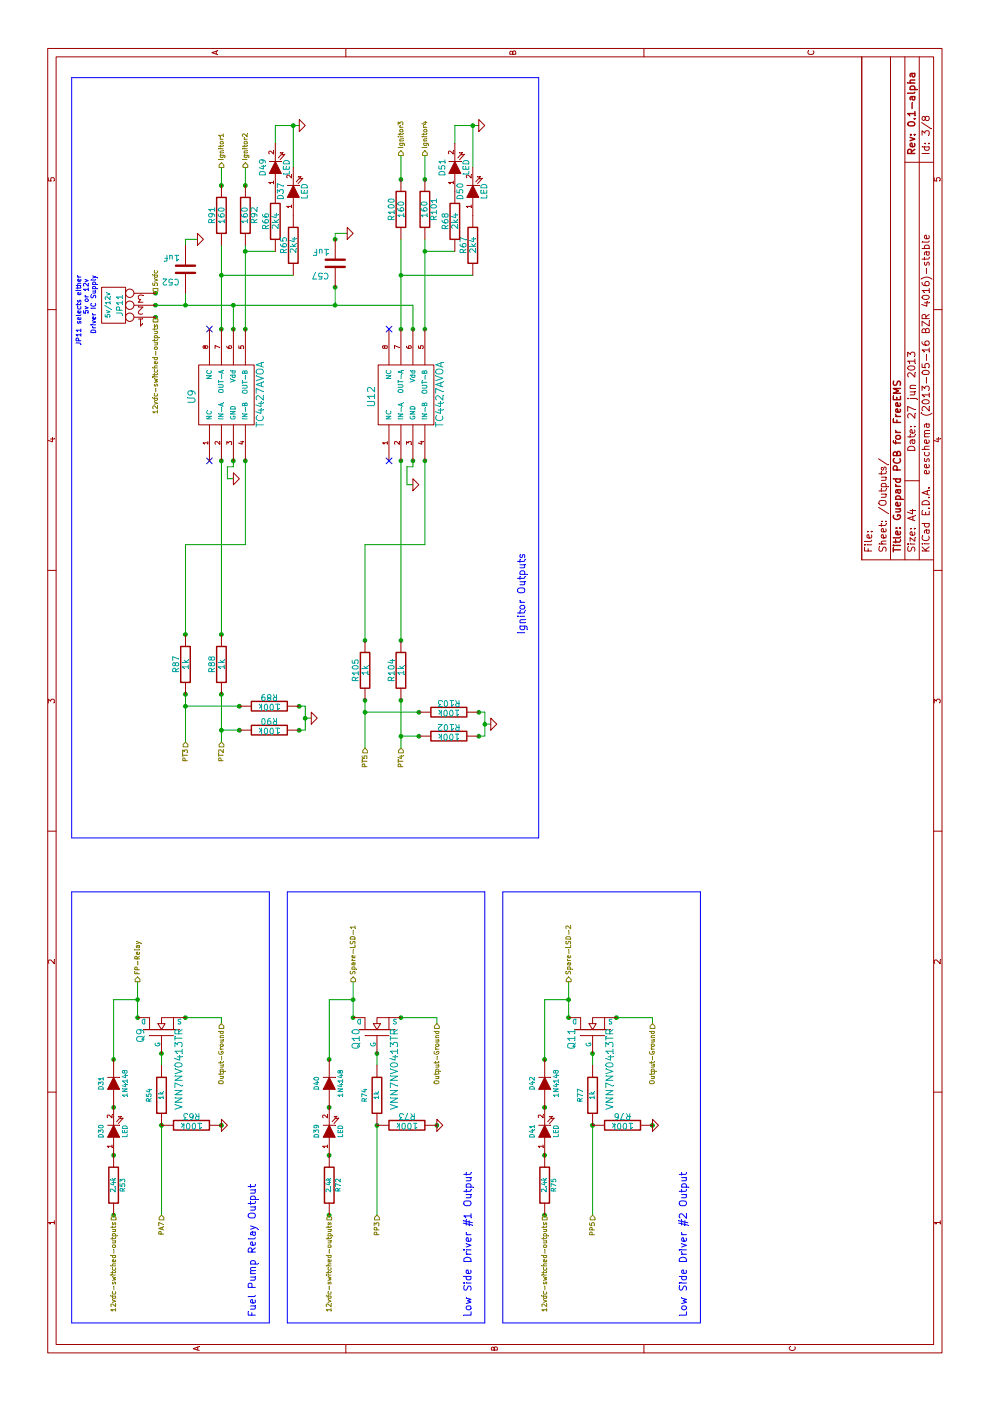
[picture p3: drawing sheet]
EESchema Schematic File Version 2  date 27/06/2013 10:27:40
LIBS:Guepard
LIBS:Guepard-Communication
LIBS:opto
LIBS:power
LIBS:conn
LIBS:transistors
LIBS:polyswitch_smd
LIBS:device
LIBS:texas-msp
LIBS:Guepard-cache
EELAYER 27 0
EELAYER END
$Descr A4 11693 8268
encoding utf-8
Sheet 3 8
Title "Guepard PCB for FreeEMS"
Date "27 jun 2013"
Rev "0.1-alpha"
Comp ""
Comment1 ""
Comment2 ""
Comment3 ""
Comment4 ""
$EndDescr
Wire Wire Line
	1550 4950 2300 4950
Wire Wire Line
	3200 3350 3200 3650
Wire Wire Line
	3200 3650 3150 3650
Wire Wire Line
	10200 3550 10400 3550
Wire Wire Line
	10150 1850 10300 1850
Wire Wire Line
	3200 1550 3200 1850
Wire Wire Line
	3200 1850 3150 1850
Wire Wire Line
	5450 3050 5850 3050
Wire Wire Line
	5500 1550 5900 1550
Connection ~ 5800 1550
Wire Wire Line
	5800 2000 5800 1550
Connection ~ 5600 1850
Wire Wire Line
	5600 2000 5600 1850
Wire Wire Line
	5600 2500 5600 2550
Wire Wire Line
	7800 3400 7650 3400
Wire Wire Line
	7800 3400 7800 3450
Wire Wire Line
	7800 3450 7850 3450
Connection ~ 9150 2800
Wire Wire Line
	9300 2800 9150 2800
Connection ~ 9150 1950
Connection ~ 9400 3350
Connection ~ 9600 3550
Wire Wire Line
	10650 3950 10300 3950
Wire Wire Line
	9600 3800 9600 3550
Wire Wire Line
	9400 3950 9400 3350
Wire Wire Line
	10650 4000 10650 3800
Wire Wire Line
	10650 3800 10500 3800
Connection ~ 10650 3950
Wire Wire Line
	8950 3550 9700 3550
Connection ~ 10650 2450
Wire Wire Line
	10500 2300 10650 2300
Wire Wire Line
	10650 2300 10650 2500
Connection ~ 9400 1850
Wire Wire Line
	9400 2450 9400 1850
Wire Wire Line
	8950 2050 9650 2050
Wire Wire Line
	9650 1550 9700 1550
Wire Wire Line
	9700 1550 9700 1650
Wire Wire Line
	9150 1950 8950 1950
Wire Wire Line
	7650 3400 7650 3450
Connection ~ 9700 2800
Connection ~ 8950 3450
Connection ~ 8950 3350
Connection ~ 8950 3550
Connection ~ 10200 3550
Connection ~ 10200 3350
Connection ~ 9300 2800
Connection ~ 7850 3450
Connection ~ 7850 3550
Connection ~ 7850 3350
Connection ~ 9150 1300
Wire Notes Line
	11050 600  11050 4500
Connection ~ 5600 2500
Connection ~ 7850 1850
Connection ~ 5800 2500
Connection ~ 6400 1550
Connection ~ 5800 2000
Connection ~ 5900 1850
Connection ~ 6400 1850
Connection ~ 5600 2000
Connection ~ 7850 2050
Connection ~ 7850 1950
Connection ~ 10150 1850
Connection ~ 10150 2050
Connection ~ 8950 2050
Connection ~ 8950 1850
Connection ~ 8950 1950
Connection ~ 9250 1300
Connection ~ 9050 1300
Wire Wire Line
	7700 1950 7700 1900
Wire Wire Line
	7700 1900 7800 1900
Wire Wire Line
	7800 1900 7800 1950
Wire Wire Line
	7800 1950 7850 1950
Wire Wire Line
	2300 1350 1550 1350
Wire Notes Line
	650  600  4250 600 
Wire Notes Line
	650  600  650  2250
Wire Notes Line
	650  2250 4250 2250
Wire Notes Line
	4250 2250 4250 600 
Wire Wire Line
	3350 1150 3350 950 
Wire Wire Line
	3200 1150 3500 1150
Connection ~ 3350 1150
Connection ~ 3200 1150
Connection ~ 3200 1550
Connection ~ 2900 1350
Connection ~ 2050 950 
Connection ~ 1550 950 
Connection ~ 2450 950 
Connection ~ 2850 950 
Wire Wire Line
	3350 950  2850 950 
Connection ~ 2300 1850
Connection ~ 2300 1350
Wire Wire Line
	2800 1350 2900 1350
Wire Wire Line
	2800 3150 2900 3150
Connection ~ 2300 3150
Connection ~ 2300 3650
Wire Wire Line
	2850 2750 3350 2750
Connection ~ 2850 2750
Connection ~ 2450 2750
Connection ~ 1550 2750
Connection ~ 2050 2750
Connection ~ 2900 3150
Connection ~ 3200 3350
Connection ~ 3200 2950
Connection ~ 3350 2950
Wire Wire Line
	3200 2950 3500 2950
Wire Wire Line
	3350 2750 3350 2950
Wire Notes Line
	4250 4050 4250 2400
Wire Notes Line
	4250 4050 650  4050
Wire Notes Line
	650  4050 650  2400
Wire Notes Line
	650  2400 4250 2400
Wire Notes Line
	650  4200 4250 4200
Wire Notes Line
	650  4200 650  5850
Wire Notes Line
	650  5850 4250 5850
Wire Notes Line
	4250 5850 4250 4200
Wire Wire Line
	3350 4750 3350 4550
Wire Wire Line
	3200 4750 3500 4750
Connection ~ 3350 4750
Connection ~ 3200 4750
Connection ~ 3200 5150
Connection ~ 2900 4950
Connection ~ 2050 4550
Connection ~ 1550 4550
Connection ~ 2450 4550
Connection ~ 2850 4550
Wire Wire Line
	3350 4550 2850 4550
Connection ~ 2300 5450
Connection ~ 2300 4950
Wire Wire Line
	2800 4950 2900 4950
Wire Wire Line
	5700 2550 5700 2600
Wire Wire Line
	9250 1550 9150 1550
Connection ~ 9150 1550
Wire Wire Line
	8950 1850 9650 1850
Wire Wire Line
	9600 2300 9600 2050
Connection ~ 9600 2050
Wire Wire Line
	10650 2450 10300 2450
Wire Wire Line
	8950 3350 9700 3350
Wire Wire Line
	8950 3450 9150 3450
Wire Wire Line
	9150 3450 9150 1300
Wire Wire Line
	9700 2800 9750 2800
Wire Wire Line
	9750 2800 9750 2900
Wire Wire Line
	5800 2500 5800 2550
Connection ~ 5700 2550
Wire Wire Line
	5800 2550 5600 2550
Wire Wire Line
	5750 4050 5550 4050
Connection ~ 5650 4050
Wire Wire Line
	5750 4050 5750 4000
Wire Wire Line
	5650 4050 5650 4100
Connection ~ 5550 3500
Connection ~ 6350 3350
Connection ~ 5850 3350
Connection ~ 5750 3500
Connection ~ 6350 3050
Connection ~ 5750 4000
Connection ~ 5550 4000
Wire Wire Line
	5550 4050 5550 4000
Wire Wire Line
	5550 3500 5550 3350
Connection ~ 5550 3350
Wire Wire Line
	5750 3500 5750 3050
Connection ~ 5750 3050
Wire Notes Line
	11050 600  4700 600 
Wire Notes Line
	4700 600  4700 4500
Wire Notes Line
	4700 4500 11050 4500
Wire Wire Line
	5500 1850 5900 1850
Connection ~ 5900 1550
Wire Wire Line
	5450 3350 5850 3350
Connection ~ 5850 3050
Wire Wire Line
	10150 2050 10300 2050
Wire Wire Line
	10200 3350 10400 3350
Wire Wire Line
	1550 3150 2300 3150
Wire Wire Line
	3200 5150 3200 5450
Wire Wire Line
	3200 5450 3150 5450
$Comp
L R R102
U 1 1
P 5550 3750
F 0 "R102" V 5630 3750 50  0000 C CNN
F 1 "100k" V 5550 3750 50  0000 C CNN
F 2 "" H 5550 3750 60  0001 C CNN
F 3 "" H 5550 3750 60  0001 C CNN
	1    5550 3750
	1    0    0    -1  
$EndComp
$Comp
L R R103
U 1 1
P 5750 3750
F 0 "R103" V 5830 3750 50  0000 C CNN
F 1 "100k" V 5750 3750 50  0000 C CNN
F 2 "" H 5750 3750 60  0001 C CNN
F 3 "" H 5750 3750 60  0001 C CNN
	1    5750 3750
	1    0    0    -1  
$EndComp
$Comp
L R R104
U 1 1
P 6100 3350
F 0 "R104" V 6180 3350 50  0000 C CNN
F 1 "1k" V 6100 3350 50  0000 C CNN
F 2 "" H 6100 3350 60  0001 C CNN
F 3 "" H 6100 3350 60  0001 C CNN
	1    6100 3350
	0    -1   -1   0   
$EndComp
$Comp
L R R105
U 1 1
P 6100 3050
F 0 "R105" V 6180 3050 50  0000 C CNN
F 1 "1k" V 6100 3050 50  0000 C CNN
F 2 "" H 6100 3050 60  0001 C CNN
F 3 "" H 6100 3050 60  0001 C CNN
	1    6100 3050
	0    -1   -1   0   
$EndComp
$Comp
L GND #PWR015
U 1 1
P 5650 4100
F 0 "#PWR015" H 5650 4100 30  0001 C CNN
F 1 "GND" H 5650 4030 30  0001 C CNN
F 2 "" H 5650 4100 60  0001 C CNN
F 3 "" H 5650 4100 60  0001 C CNN
	1    5650 4100
	1    0    0    -1  
$EndComp
Text HLabel 5450 3350 0    40   Input ~ 0
PT4
Text HLabel 5450 3050 0    40   Input ~ 0
PT5
Text HLabel 5500 1550 0    40   Input ~ 0
PT3
Text HLabel 5500 1850 0    40   Input ~ 0
PT2
$Comp
L R R67
U 1 1
P 9650 3950
F 0 "R67" V 9730 3950 50  0000 C CNN
F 1 "2k4" V 9650 3950 50  0000 C CNN
F 2 "" H 9650 3950 60  0001 C CNN
F 3 "" H 9650 3950 60  0001 C CNN
	1    9650 3950
	0    -1   -1   0   
$EndComp
$Comp
L R R68
U 1 1
P 9850 3800
F 0 "R68" V 9930 3800 50  0000 C CNN
F 1 "2k4" V 9850 3800 50  0000 C CNN
F 2 "" H 9850 3800 60  0001 C CNN
F 3 "" H 9850 3800 60  0001 C CNN
	1    9850 3800
	0    -1   -1   0   
$EndComp
$Comp
L LED D50
U 1 1
P 10100 3950
F 0 "D50" H 10100 4050 50  0000 C CNN
F 1 "LED" H 10100 3850 50  0000 C CNN
F 2 "" H 10100 3950 60  0001 C CNN
F 3 "" H 10100 3950 60  0001 C CNN
	1    10100 3950
	1    0    0    -1  
$EndComp
$Comp
L LED D51
U 1 1
P 10300 3800
F 0 "D51" H 10300 3900 50  0000 C CNN
F 1 "LED" H 10300 3700 50  0000 C CNN
F 2 "" H 10300 3800 60  0001 C CNN
F 3 "" H 10300 3800 60  0001 C CNN
	1    10300 3800
	1    0    0    -1  
$EndComp
$Comp
L GND #PWR016
U 1 1
P 10650 4000
F 0 "#PWR016" H 10650 4000 30  0001 C CNN
F 1 "GND" H 10650 3930 30  0001 C CNN
F 2 "" H 10650 4000 60  0001 C CNN
F 3 "" H 10650 4000 60  0001 C CNN
	1    10650 4000
	1    0    0    -1  
$EndComp
Text HLabel 10400 3550 2    40   Output ~ 0
Ignitor4
Text HLabel 10400 3350 2    40   Output ~ 0
Ignitor3
$Comp
L GND #PWR017
U 1 1
P 10650 2500
F 0 "#PWR017" H 10650 2500 30  0001 C CNN
F 1 "GND" H 10650 2430 30  0001 C CNN
F 2 "" H 10650 2500 60  0001 C CNN
F 3 "" H 10650 2500 60  0001 C CNN
	1    10650 2500
	1    0    0    -1  
$EndComp
$Comp
L LED D49
U 1 1
P 10300 2300
F 0 "D49" H 10300 2400 50  0000 C CNN
F 1 "LED" H 10300 2200 50  0000 C CNN
F 2 "" H 10300 2300 60  0001 C CNN
F 3 "" H 10300 2300 60  0001 C CNN
	1    10300 2300
	1    0    0    -1  
$EndComp
$Comp
L LED D37
U 1 1
P 10100 2450
F 0 "D37" H 10100 2550 50  0000 C CNN
F 1 "LED" H 10100 2350 50  0000 C CNN
F 2 "" H 10100 2450 60  0001 C CNN
F 3 "" H 10100 2450 60  0001 C CNN
	1    10100 2450
	1    0    0    -1  
$EndComp
$Comp
L R R66
U 1 1
P 9850 2300
F 0 "R66" V 9930 2300 50  0000 C CNN
F 1 "2k4" V 9850 2300 50  0000 C CNN
F 2 "" H 9850 2300 60  0001 C CNN
F 3 "" H 9850 2300 60  0001 C CNN
	1    9850 2300
	0    -1   -1   0   
$EndComp
$Comp
L R R65
U 1 1
P 9650 2450
F 0 "R65" V 9730 2450 50  0000 C CNN
F 1 "2k4" V 9650 2450 50  0000 C CNN
F 2 "" H 9650 2450 60  0001 C CNN
F 3 "" H 9650 2450 60  0001 C CNN
	1    9650 2450
	0    -1   -1   0   
$EndComp
Text HLabel 10300 2050 2    40   Output ~ 0
Ignitor2
Text HLabel 10300 1850 2    40   Output ~ 0
Ignitor1
$Comp
L TC442XA U?
U 1 1
P 8400 3400
AR Path="/4F0D82A1/5092B819" Ref="U?"  Part="1" 
AR Path="/4F0D82A1/509C864F" Ref="U12"  Part="1" 
F 0 "U12" H 8385 3691 60  0000 C CNN
F 1 "TC4427AVOA" H 8403 3121 60  0000 C CNN
F 2 "" H 8400 3400 60  0001 C CNN
F 3 "" H 8400 3400 60  0001 C CNN
	1    8400 3400
	1    0    0    -1  
$EndComp
$Comp
L R R100
U 1 1
P 9950 3350
F 0 "R100" V 10030 3350 50  0000 C CNN
F 1 "160" V 9950 3350 50  0000 C CNN
F 2 "" H 9950 3350 60  0001 C CNN
F 3 "" H 9950 3350 60  0001 C CNN
	1    9950 3350
	0    -1   -1   0   
$EndComp
$Comp
L R R101
U 1 1
P 9950 3550
F 0 "R101" V 10030 3550 50  0000 C CNN
F 1 "160" V 9950 3550 50  0000 C CNN
F 2 "" H 9950 3550 60  0001 C CNN
F 3 "" H 9950 3550 60  0001 C CNN
	1    9950 3550
	0    1    1    0   
$EndComp
$Comp
L GND #PWR018
U 1 1
P 7650 3450
F 0 "#PWR018" H 7650 3450 30  0001 C CNN
F 1 "GND" H 7650 3380 30  0001 C CNN
F 2 "" H 7650 3450 60  0001 C CNN
F 3 "" H 7650 3450 60  0001 C CNN
	1    7650 3450
	1    0    0    -1  
$EndComp
$Comp
L C C57
U 1 1
P 9500 2800
F 0 "C57" H 9550 2900 50  0000 L CNN
F 1 "1uF" H 9550 2700 50  0000 L CNN
F 2 "" H 9500 2800 60  0001 C CNN
F 3 "" H 9500 2800 60  0001 C CNN
	1    9500 2800
	0    -1   -1   0   
$EndComp
NoConn ~ 8950 3250
NoConn ~ 7850 3250
$Comp
L GND #PWR019
U 1 1
P 9750 2900
F 0 "#PWR019" H 9750 2900 30  0001 C CNN
F 1 "GND" H 9750 2830 30  0001 C CNN
F 2 "" H 9750 2900 60  0001 C CNN
F 3 "" H 9750 2900 60  0001 C CNN
	1    9750 2900
	1    0    0    -1  
$EndComp
Text Notes 6400 4400 0    60   ~ 0
Ignitor Outputs
Text HLabel 9250 1300 2    40   Input ~ 0
5vdc
Text HLabel 9050 1300 0    40   Input ~ 0
12vdc-switched-outputs
Text Notes 9400 690  2    40   ~ 0
JP11 selects either\n5v or 12v \nDriver IC Supply
$Comp
L GND #PWR020
U 1 1
P 9700 1650
F 0 "#PWR020" H 9700 1650 30  0001 C CNN
F 1 "GND" H 9700 1580 30  0001 C CNN
F 2 "" H 9700 1650 60  0001 C CNN
F 3 "" H 9700 1650 60  0001 C CNN
	1    9700 1650
	1    0    0    -1  
$EndComp
NoConn ~ 7850 1750
NoConn ~ 8950 1750
$Comp
L CONN_3 JP11
U 1 1
P 9150 950
F 0 "JP11" V 9100 950 50  0000 C CNN
F 1 "5v/12v" V 9200 950 40  0000 C CNN
F 2 "" H 9150 950 60  0001 C CNN
F 3 "" H 9150 950 60  0001 C CNN
	1    9150 950 
	0    -1   -1   0   
$EndComp
$Comp
L C C52
U 1 1
P 9450 1550
F 0 "C52" H 9500 1650 50  0000 L CNN
F 1 "1uF" H 9500 1450 50  0000 L CNN
F 2 "" H 9450 1550 60  0001 C CNN
F 3 "" H 9450 1550 60  0001 C CNN
	1    9450 1550
	0    -1   -1   0   
$EndComp
$Comp
L GND #PWR021
U 1 1
P 7700 1950
F 0 "#PWR021" H 7700 1950 30  0001 C CNN
F 1 "GND" H 7700 1880 30  0001 C CNN
F 2 "" H 7700 1950 60  0001 C CNN
F 3 "" H 7700 1950 60  0001 C CNN
	1    7700 1950
	1    0    0    -1  
$EndComp
$Comp
L GND #PWR022
U 1 1
P 5700 2600
F 0 "#PWR022" H 5700 2600 30  0001 C CNN
F 1 "GND" H 5700 2530 30  0001 C CNN
F 2 "" H 5700 2600 60  0001 C CNN
F 3 "" H 5700 2600 60  0001 C CNN
	1    5700 2600
	1    0    0    -1  
$EndComp
$Comp
L R R92
U 1 1
P 9900 2050
F 0 "R92" V 9980 2050 50  0000 C CNN
F 1 "160" V 9900 2050 50  0000 C CNN
F 2 "" H 9900 2050 60  0001 C CNN
F 3 "" H 9900 2050 60  0001 C CNN
	1    9900 2050
	0    1    1    0   
$EndComp
$Comp
L R R91
U 1 1
P 9900 1850
F 0 "R91" V 9980 1850 50  0000 C CNN
F 1 "160" V 9900 1850 50  0000 C CNN
F 2 "" H 9900 1850 60  0001 C CNN
F 3 "" H 9900 1850 60  0001 C CNN
	1    9900 1850
	0    -1   -1   0   
$EndComp
$Comp
L R R87
U 1 1
P 6150 1550
F 0 "R87" V 6230 1550 50  0000 C CNN
F 1 "1k" V 6150 1550 50  0000 C CNN
F 2 "" H 6150 1550 60  0001 C CNN
F 3 "" H 6150 1550 60  0001 C CNN
	1    6150 1550
	0    -1   -1   0   
$EndComp
$Comp
L R R88
U 1 1
P 6150 1850
F 0 "R88" V 6230 1850 50  0000 C CNN
F 1 "1k" V 6150 1850 50  0000 C CNN
F 2 "" H 6150 1850 60  0001 C CNN
F 3 "" H 6150 1850 60  0001 C CNN
	1    6150 1850
	0    -1   -1   0   
$EndComp
$Comp
L R R89
U 1 1
P 5800 2250
F 0 "R89" V 5880 2250 50  0000 C CNN
F 1 "100k" V 5800 2250 50  0000 C CNN
F 2 "" H 5800 2250 60  0001 C CNN
F 3 "" H 5800 2250 60  0001 C CNN
	1    5800 2250
	1    0    0    -1  
$EndComp
$Comp
L R R90
U 1 1
P 5600 2250
F 0 "R90" V 5680 2250 50  0000 C CNN
F 1 "100k" V 5600 2250 50  0000 C CNN
F 2 "" H 5600 2250 60  0001 C CNN
F 3 "" H 5600 2250 60  0001 C CNN
	1    5600 2250
	1    0    0    -1  
$EndComp
$Comp
L TC442XA U9
U 1 1
P 8400 1900
F 0 "U9" H 8385 2191 60  0000 C CNN
F 1 "TC4427AVOA" H 8403 1621 60  0000 C CNN
F 2 "" H 8400 1900 60  0001 C CNN
F 3 "" H 8400 1900 60  0001 C CNN
	1    8400 1900
	1    0    0    -1  
$EndComp
Text HLabel 1550 4550 0    40   Input ~ 0
12vdc-switched-outputs
Text HLabel 1550 2750 0    40   Input ~ 0
12vdc-switched-outputs
$Comp
L GND #PWR023
U 1 1
P 2300 5450
F 0 "#PWR023" H 2300 5450 30  0001 C CNN
F 1 "GND" H 2300 5380 30  0001 C CNN
F 2 "" H 2300 5450 60  0001 C CNN
F 3 "" H 2300 5450 60  0001 C CNN
	1    2300 5450
	1    0    0    -1  
$EndComp
$Comp
L GND #PWR024
U 1 1
P 2300 3650
F 0 "#PWR024" H 2300 3650 30  0001 C CNN
F 1 "GND" H 2300 3580 30  0001 C CNN
F 2 "" H 2300 3650 60  0001 C CNN
F 3 "" H 2300 3650 60  0001 C CNN
	1    2300 3650
	1    0    0    -1  
$EndComp
$Comp
L GND #PWR025
U 1 1
P 2300 1850
F 0 "#PWR025" H 2300 1850 30  0001 C CNN
F 1 "GND" H 2300 1780 30  0001 C CNN
F 2 "" H 2300 1850 60  0001 C CNN
F 3 "" H 2300 1850 60  0001 C CNN
	1    2300 1850
	1    0    0    -1  
$EndComp
Text HLabel 3150 5450 0    40   Input ~ 0
Output-Ground
$Comp
L R R76
U 1 1
P 2300 5200
F 0 "R76" V 2380 5200 50  0000 C CNN
F 1 "100k" V 2300 5200 50  0000 C CNN
F 2 "" H 2300 5200 60  0001 C CNN
F 3 "" H 2300 5200 60  0001 C CNN
	1    2300 5200
	1    0    0    -1  
$EndComp
$Comp
L MOSFET_N Q11
U 1 1
P 3100 4950
F 0 "Q11" H 3110 5120 60  0000 R CNN
F 1 "VNN7NV0413TR" H 3110 4800 60  0000 R CNN
F 2 "" H 3100 4950 60  0001 C CNN
F 3 "" H 3100 4950 60  0001 C CNN
	1    3100 4950
	1    0    0    -1  
$EndComp
Text Notes 700  5750 0    60   ~ 0
Low Side Driver #2 Output
$Comp
L DIODE D42
U 1 1
P 2650 4550
F 0 "D42" H 2650 4650 40  0000 C CNN
F 1 "1N4148" H 2650 4450 40  0000 C CNN
F 2 "" H 2650 4550 60  0001 C CNN
F 3 "" H 2650 4550 60  0001 C CNN
	1    2650 4550
	1    0    0    -1  
$EndComp
$Comp
L LED D41
U 1 1
P 2250 4550
F 0 "D41" H 2250 4650 40  0000 C CNN
F 1 "LED" H 2250 4450 40  0000 C CNN
F 2 "" H 2250 4550 60  0001 C CNN
F 3 "" H 2250 4550 60  0001 C CNN
	1    2250 4550
	1    0    0    -1  
$EndComp
$Comp
L R R75
U 1 1
P 1800 4550
F 0 "R75" V 1880 4550 40  0000 C CNN
F 1 "2.4k" V 1800 4550 40  0000 C CNN
F 2 "" H 1800 4550 60  0001 C CNN
F 3 "" H 1800 4550 60  0001 C CNN
	1    1800 4550
	0    1    1    0   
$EndComp
Text HLabel 1550 4950 0    40   Input ~ 0
PP5
Text HLabel 3500 4750 2    40   Output ~ 0
Spare-LSD-2
$Comp
L R R77
U 1 1
P 2550 4950
F 0 "R77" V 2450 4950 40  0000 C CNN
F 1 "1k" V 2550 4950 40  0000 C CNN
F 2 "" H 2550 4950 60  0001 C CNN
F 3 "" H 2550 4950 60  0001 C CNN
	1    2550 4950
	0    1    1    0   
$EndComp
$Comp
L R R74
U 1 1
P 2550 3150
F 0 "R74" V 2450 3150 40  0000 C CNN
F 1 "1k" V 2550 3150 40  0000 C CNN
F 2 "" H 2550 3150 60  0001 C CNN
F 3 "" H 2550 3150 60  0001 C CNN
	1    2550 3150
	0    1    1    0   
$EndComp
Text HLabel 3500 2950 2    40   Output ~ 0
Spare-LSD-1
Text HLabel 1550 3150 0    40   Input ~ 0
PP3
$Comp
L R R72
U 1 1
P 1800 2750
F 0 "R72" V 1880 2750 40  0000 C CNN
F 1 "2.4k" V 1800 2750 40  0000 C CNN
F 2 "" H 1800 2750 60  0001 C CNN
F 3 "" H 1800 2750 60  0001 C CNN
	1    1800 2750
	0    1    1    0   
$EndComp
$Comp
L LED D39
U 1 1
P 2250 2750
F 0 "D39" H 2250 2850 40  0000 C CNN
F 1 "LED" H 2250 2650 40  0000 C CNN
F 2 "" H 2250 2750 60  0001 C CNN
F 3 "" H 2250 2750 60  0001 C CNN
	1    2250 2750
	1    0    0    -1  
$EndComp
$Comp
L DIODE D40
U 1 1
P 2650 2750
F 0 "D40" H 2650 2850 40  0000 C CNN
F 1 "1N4148" H 2650 2650 40  0000 C CNN
F 2 "" H 2650 2750 60  0001 C CNN
F 3 "" H 2650 2750 60  0001 C CNN
	1    2650 2750
	1    0    0    -1  
$EndComp
Text Notes 700  3950 0    60   ~ 0
Low Side Driver #1 Output
$Comp
L MOSFET_N Q10
U 1 1
P 3100 3150
F 0 "Q10" H 3110 3320 60  0000 R CNN
F 1 "VNN7NV0413TR" H 3110 3000 60  0000 R CNN
F 2 "" H 3100 3150 60  0001 C CNN
F 3 "" H 3100 3150 60  0001 C CNN
	1    3100 3150
	1    0    0    -1  
$EndComp
$Comp
L R R73
U 1 1
P 2300 3400
F 0 "R73" V 2380 3400 50  0000 C CNN
F 1 "100k" V 2300 3400 50  0000 C CNN
F 2 "" H 2300 3400 60  0001 C CNN
F 3 "" H 2300 3400 60  0001 C CNN
	1    2300 3400
	1    0    0    -1  
$EndComp
Text HLabel 3150 3650 0    40   Input ~ 0
Output-Ground
Text HLabel 3150 1850 0    40   Input ~ 0
Output-Ground
$Comp
L R R63
U 1 1
P 2300 1600
F 0 "R63" V 2380 1600 50  0000 C CNN
F 1 "100k" V 2300 1600 50  0000 C CNN
F 2 "" H 2300 1600 60  0001 C CNN
F 3 "" H 2300 1600 60  0001 C CNN
	1    2300 1600
	1    0    0    -1  
$EndComp
$Comp
L MOSFET_N Q9
U 1 1
P 3100 1350
F 0 "Q9" H 3110 1520 60  0000 R CNN
F 1 "VNN7NV0413TR" H 3110 1200 60  0000 R CNN
F 2 "" H 3100 1350 60  0001 C CNN
F 3 "" H 3100 1350 60  0001 C CNN
	1    3100 1350
	1    0    0    -1  
$EndComp
Text Notes 700  2150 0    60   ~ 0
Fuel Pump Relay Output
$Comp
L DIODE D31
U 1 1
P 2650 950
F 0 "D31" H 2650 1050 40  0000 C CNN
F 1 "1N4148" H 2650 850 40  0000 C CNN
F 2 "" H 2650 950 60  0001 C CNN
F 3 "" H 2650 950 60  0001 C CNN
	1    2650 950 
	1    0    0    -1  
$EndComp
$Comp
L LED D30
U 1 1
P 2250 950
F 0 "D30" H 2250 1050 40  0000 C CNN
F 1 "LED" H 2250 850 40  0000 C CNN
F 2 "" H 2250 950 60  0001 C CNN
F 3 "" H 2250 950 60  0001 C CNN
	1    2250 950 
	1    0    0    -1  
$EndComp
$Comp
L R R53
U 1 1
P 1800 950
F 0 "R53" V 1880 950 40  0000 C CNN
F 1 "2.4k" V 1800 950 40  0000 C CNN
F 2 "" H 1800 950 60  0001 C CNN
F 3 "" H 1800 950 60  0001 C CNN
	1    1800 950 
	0    1    1    0   
$EndComp
Text HLabel 1550 1350 0    40   Input ~ 0
PA7
Text HLabel 3500 1150 2    40   Output ~ 0
FP-Relay
Text HLabel 1550 950  0    40   Input ~ 0
12vdc-switched-outputs
$Comp
L R R54
U 1 1
P 2550 1350
F 0 "R54" V 2450 1350 40  0000 C CNN
F 1 "1k" V 2550 1350 40  0000 C CNN
F 2 "" H 2550 1350 60  0001 C CNN
F 3 "" H 2550 1350 60  0001 C CNN
	1    2550 1350
	0    1    1    0   
$EndComp
Wire Wire Line
	7850 2050 7150 2050
Wire Wire Line
	7150 2050 7150 1550
Wire Wire Line
	7150 1550 6400 1550
Wire Wire Line
	6400 1850 7850 1850
Wire Wire Line
	7850 3350 6350 3350
Wire Wire Line
	6350 3050 7150 3050
Wire Wire Line
	7150 3050 7150 3550
Wire Wire Line
	7150 3550 7850 3550
$EndSCHEMATC
